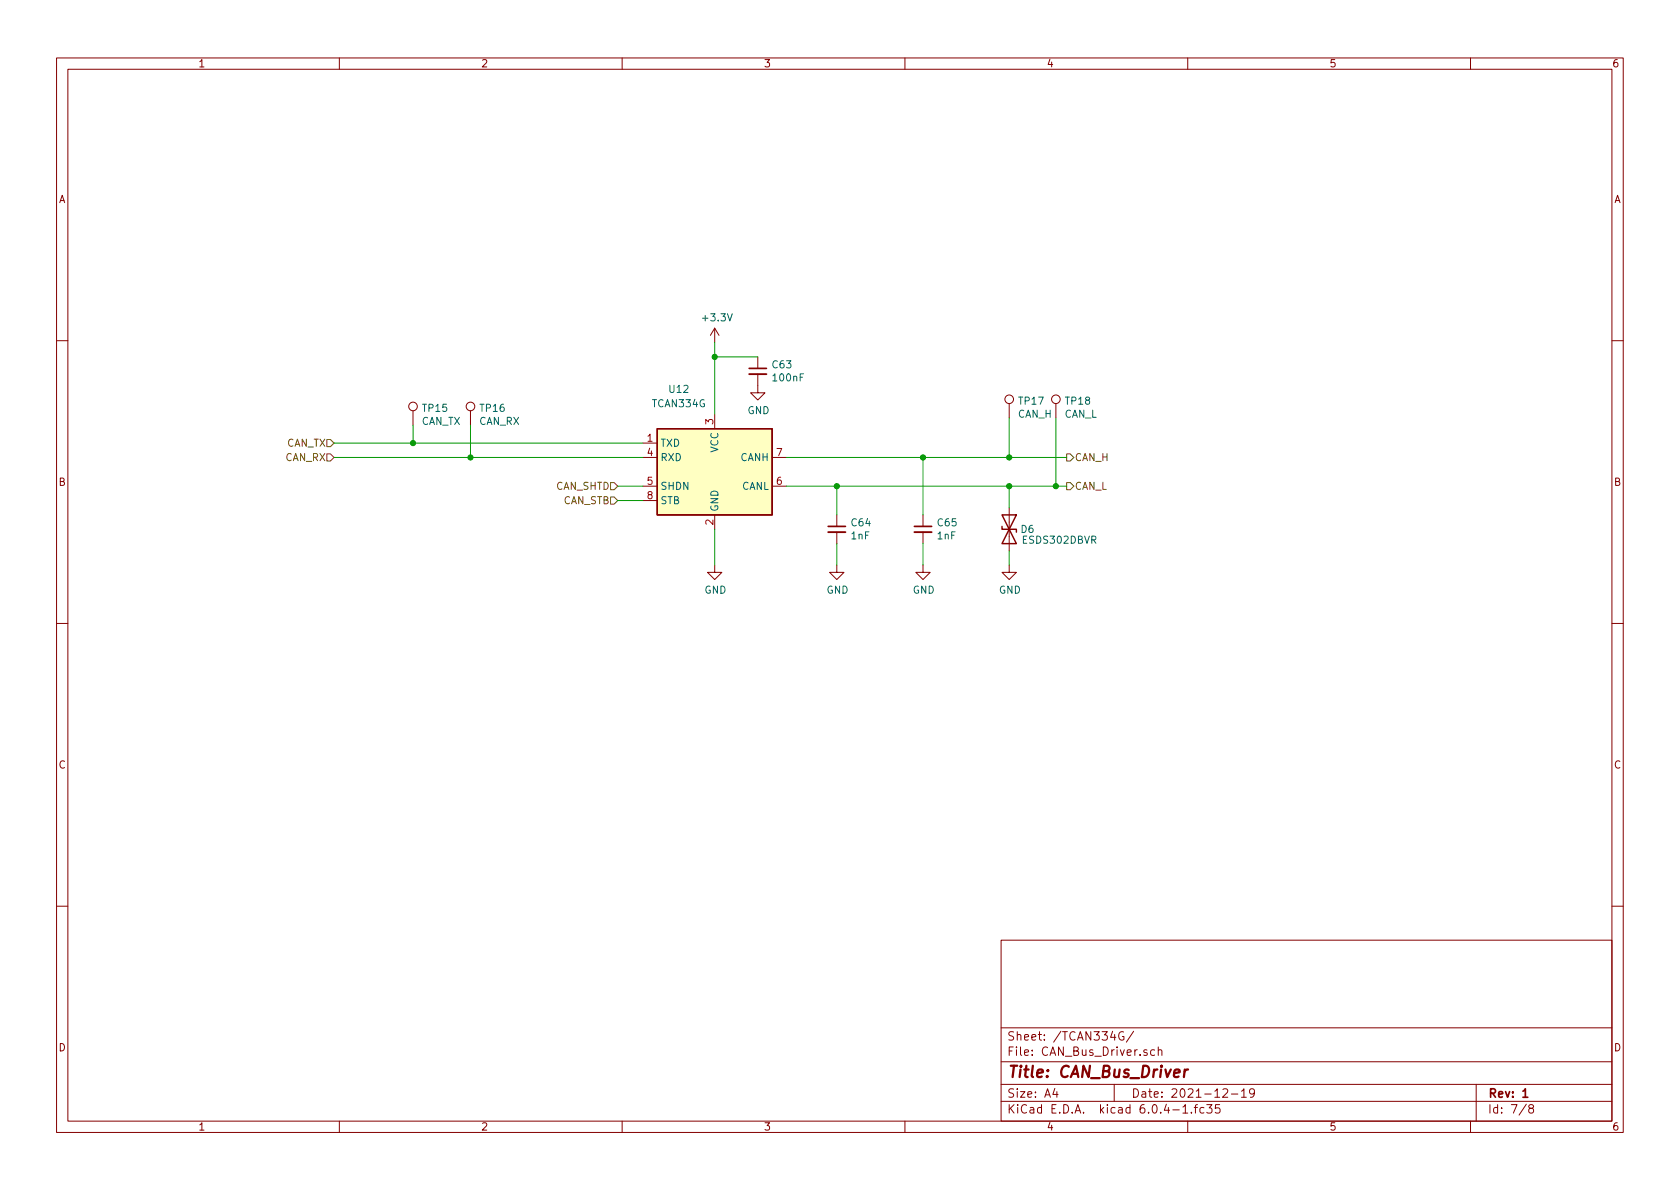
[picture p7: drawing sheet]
<svg xmlns="http://www.w3.org/2000/svg" width="297mm" height="210mm" viewBox="0 0 297 210" stroke-linecap="round" stroke-linejoin="round" font-family="sans-serif">
<g fill="none" stroke="#840000" stroke-width=".18">
<path d="M10 10.2h277v190.1h-277zM12 12.2h273v186.1h-273zM60 10.2v2M110 10.2v2M160 10.2v2M210 10.2v2M260 10.2v2M126.4 58l-.8 1.3M126.4 58v2.6M126.4 58l.7 1.3M10 60.2h2M73 72.6v2.6"/>
<path d="M83.2 72.6v2.6M113.7 78.4h2.5M126.4 73.3v2.5M134 66.2v3.3h1.3l-1.3 1.2-1.3-1.2h1.3M134 63.1v2M178.4 71.4v2.5M186.7 71.4v2.5M285 60.2h2M113.7 80.9h2.5M113.7 86h2.5M113.7 88.5h2.5M126.4 99.9v1.3h1.2l-1.2 1.3-1.3-1.3h1.3"/>
<path d="M126.4 91.1v2.5M136.5 80.9h2.6M136.5 86h2.6M148 99.9v1.3h1.2l-1.2 1.3-1.3-1.3h1.3M148 91.1v2M148 94.1v2M163.2 99.9v1.3h1.3l-1.3 1.3-1.3-1.3h1.3M163.2 91.1v2M163.2 94.1v2M178.4 99.9v1.3h1.3l-1.3 1.3-1.2-1.3h1.2M178.4 89.8v7.6M10 110.2h2"/>
<path d="M285 110.2h2M10 160.2h2M177 166.3h108v32h-108zM285 160.2h2M60 198.3v2M110 198.3v2M160 198.3v2M177 194.8h108M177 191.8h108M177 187.8h108M177 181.8h108M186.5 192.5l-.4 1h1"/>
<path d="M186.9 193v1M197 191.8v3M198.6 182.5a.74 .74 0 0 0-.9 .5 .74 .74 0 0 0 .6 .9l.4-.1v-.5h-.3M200.4 182.4l-1.3 1.9M202.8 185.7l-.4-.1-.2 .2 .1 .3 .5 .1v.4h-.6M204.1 185.7l-.4-.1-.3 .3v.4l.2 .3h.5M204.8 185.8l.2-.2 .4 .1v.9M204.8 185.1v1.5M209.1 195.8l.5-.5v1.5M209.1 196.8h.9M210 198.3v2M210.6 196.7v.1"/>
<path d="M211.1 195.8h.6M211.7 195.3l-.3 .2v1.3M212.9 195.9l-.5-.1-.3 .3v.4l.2 .3h.6M213.4 195.3h.9l-.5 .6 .4 .1v.7l-.2 .1h-.4l-.2-.1M215.6 195.3h-.7v.7l.2-.1 .5 .1 .1 .2-.1 .5-.2 .1-.5-.1M216.2 192.7l.6-.2 .2 .2 .1 .3-1 1h1M217.7 193.5h1.2M219.5 193l.4-.5v1.5M219.5 194h.9M221.8 193.2l-.3 .3-.4-.1-.2-.2 .2-.6 .4-.1 .2 .2a.99 .99 0 0 1-.3 1.3h-.3M260 198.3v2M261 191.8v6.5"/>
<path d="M269.9 195.3l-1.3 1.9M270.6 196l-.3-.3 .1-.2 .2-.2 .4 .1 .2 .2-.1 .2-.7 .2-.1 .3v.2l.3 .3h.4l.2-.3-.1-.4-.2-.1"/>
<circle cx="73" cy="71.9" r=".76"/>
<circle cx="83.2" cy="71.9" r=".76"/>
<circle cx="178.4" cy="70.6" r=".76"/>
<circle cx="186.7" cy="70.6" r=".76"/>
</g>
<path d="M132.5 65.1h3M146.4 93.1h3.1M161.7 93.1h3M269.3 193l.4-.5v1.5M269.3 194h.8" fill="none" stroke="#840000" stroke-width=".3"/>
<path d="M209.5 189.1l-.2 1.4M210.1 189.1l-.4 .1-.3 .3" fill="none" stroke="#840000" stroke-width=".4"/>
<path d="M132.5 66.2h3M146.4 94.1h3.1M161.7 94.1h3" fill="none" stroke="#840000" stroke-width=".33"/>
<path d="M116.2 75.8h20.3v15.3h-20.3z" fill="#ffffc2" stroke="#ffffc2" stroke-width=".18"/>
<path d="M116.2 75.8h20.3v15.3h-20.3zM177.2 93.1v.5h2.5v.5M177.2 91.1l2.5 5h-2.5l2.5-5z" fill="none" stroke="#840000" stroke-width=".25"/>
<path d="M57.8 77.7h.6l.7 .7-.7 .6h-.6zM57.8 80.3h.6l.7 .6-.7 .6h-.6zM107.9 87.9h.7l.6 .6-.6 .6h-.7zM107.9 85.3h.7l.6 .7-.6 .6h-.7zM188.6 80.3h.6l.7 .6-.7 .6h-.6zM188.6 85.3h.6l.7 .7-.7 .6h-.6z" fill="none" stroke="#725600" stroke-width=".18"/>
<g fill="none" stroke="#009600" stroke-width=".18">
<path d="M59.1 78.4h54.6M73 75.2v3.2M83.2 75.2v5.7M126.4 60.6v12.7M126.4 63.1h7.6M178.4 73.9v7M186.7 73.9v12.1M59.1 80.9h54.6M109.2 86h4.5M109.2 88.5h4.5M126.4 93.6v6.3M139.1 80.9h49.5"/>
<path d="M139.1 86h49.5M148 86v5.1M148 96.1v3.8M163.2 80.9v10.2M163.2 96.1v3.8M178.4 86v3.8M178.4 97.4v2.5"/>
</g>
<g fill="#009600" stroke="#009600" stroke-width=".18">
<circle cx="178.4" cy="86" r=".46"/>
<circle cx="178.4" cy="80.9" r=".46"/>
<circle cx="186.7" cy="86" r=".46"/>
<circle cx="163.2" cy="80.9" r=".46"/>
<circle cx="148" cy="86" r=".46"/>
<circle cx="126.4" cy="63.1" r=".46"/>
<circle cx="73" cy="78.4" r=".46"/>
<circle cx="83.2" cy="80.9" r=".46"/>
</g>
<text font-size="2.8" fill="#840000" x="178" y="190.6">Title: CAN_Bus_Driver</text>
<g font-size="2.1" fill="#840000">
<text x="178" y="184">Sheet: /TCAN334G/</text>
<text x="178" y="186.7">File: CAN_Bus_Driver.sch</text>
<text x="178" y="196.9">KiCad E.D.A. kicad 6.0.4-1.fc35</text>
<text x="178" y="194.1">Size: A4</text>
<text x="200" y="194.1">Date: 2021-12-19</text>
<text x="263" y="194.1">Rev: 1</text>
<text x="263" y="196.9">Id: 7/8</text>
</g>
<g font-size="1.8" fill="#840000">
<text x="35" y="11.9">1</text>
<text x="85" y="11.9">2</text>
<text x="135" y="11.9">3</text>
<text x="185" y="11.9">4</text>
<text x="235" y="11.9">5</text>
<text x="285" y="11.9">6</text>
<text x="10.3" y="35.9">A</text>
<text x="285.3" y="35.9">A</text>
<text x="10.3" y="85.9">B</text>
<text x="285.3" y="85.9">B</text>
<text x="10.3" y="135.9">C</text>
<text x="285.3" y="135.9">C</text>
<text x="10.3" y="185.9">D</text>
<text x="285.3" y="185.9">D</text>
<text x="35" y="199.9">1</text>
<text x="85" y="199.9">2</text>
<text x="135" y="199.9">3</text>
<text x="185" y="199.9">4</text>
<text x="235" y="199.9">5</text>
<text x="285" y="199.9">6</text>
</g>
<g font-size="1.8" fill="#006464">
<text x="124.4" y="56.8">+3.3V</text>
<text x="136.6" y="65.1">C63</text>
<text x="118.4" y="69.5">U12</text>
<text x="136.8" y="67.4">100nF</text>
<text x="180.2" y="71.5">TP17</text>
<text x="188.5" y="71.5">TP18</text>
<text x="74.5" y="75.1">CAN_TX</text>
<text x="74.8" y="72.8">TP15</text>
<text x="84.7" y="75.1">CAN_RX</text>
<text x="85" y="72.8">TP16</text>
<text x="115.4" y="72">TCAN334G</text>
<text x="132.1" y="73.2">GND</text>
<text x="179.9" y="73.9">CAN_H</text>
<text x="188.1" y="73.9">CAN_L</text>
<text x="116.7" y="79">TXD</text>
<text x="116.7" y="81.5">RXD</text>
<text x="127" y="80.1" transform="rotate(-90 127 80.1)">VCC</text>
<text x="130.9" y="81.5">CANH</text>
<text x="116.7" y="86.6">SHDN</text>
<text x="116.7" y="89.1">STB</text>
<text x="131.1" y="86.6">CANL</text>
<text x="127" y="90.5" transform="rotate(-90 127 90.5)">GND</text>
<text x="150.5" y="95.4">1nF</text>
<text x="150.6" y="93.1">C64</text>
<text x="165.8" y="95.4">1nF</text>
<text x="165.8" y="93.1">C65</text>
<text x="180.5" y="94.2">D6</text>
<text x="180.9" y="96.1">ESDS302DBVR</text>
<text x="124.5" y="105">GND</text>
<text x="146.1" y="105">GND</text>
<text x="161.4" y="105">GND</text>
<text x="176.6" y="105">GND</text>
</g>
<g font-size="1.8" fill="#a90000">
<text x="126.1" y="75" transform="rotate(-90 126.1 75)">3</text>
<text x="114.4" y="78.1">1</text>
<text x="114.4" y="80.6">4</text>
<text x="137.3" y="80.6">7</text>
<text x="114.4" y="85.7">5</text>
<text x="114.4" y="88.3">8</text>
<text x="137.3" y="85.7">6</text>
<text x="126.1" y="92.8" transform="rotate(-90 126.1 92.8)">2</text>
</g>
<g font-size="1.8" fill="#725600">
<text x="50.4" y="81.5">CAN_RX</text>
<text x="50.6" y="79">CAN_TX</text>
<text x="190" y="81.5">CAN_H</text>
<text x="98.2" y="86.6">CAN_SHTD</text>
<text x="99.5" y="89.1">CAN_STB</text>
<text x="190" y="86.6">CAN_L</text>
</g>
</svg>
